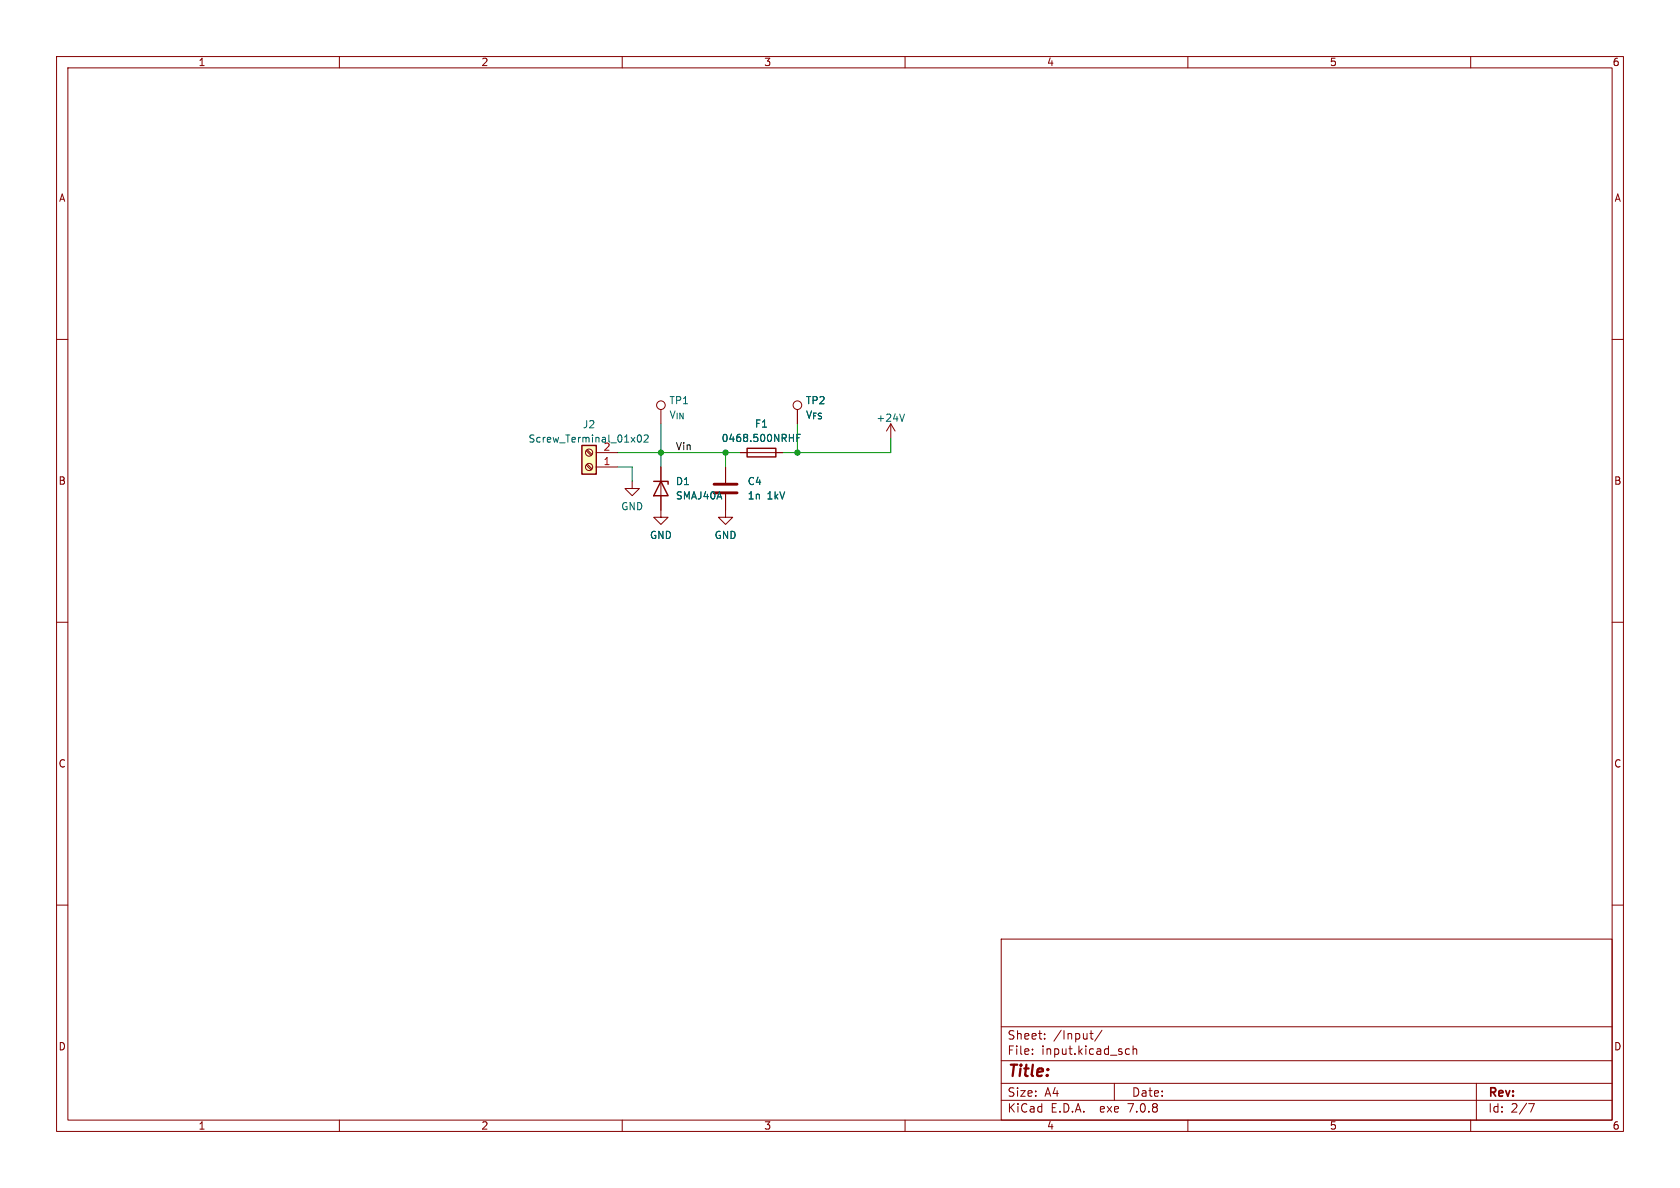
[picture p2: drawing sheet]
<svg xmlns="http://www.w3.org/2000/svg" width="297mm" height="210mm" viewBox="0 0 297 210" stroke-linecap="round" stroke-linejoin="round" font-family="sans-serif">
<g fill="none" stroke="#840000" stroke-width=".18">
<path d="M10 10h277v190h-277zM12 12h273v186h-273zM60 10v2M110 10v2M160 10v2M210 10v2M260 10v2M10 60h2M285 60h2M103.6 79.7l.9 .8M103.8 79.5l.9 .8M116.8 72.4v2.5"/>
<path d="M141 72.4v2.5M157.5 74.9l-.8 1.3M157.5 74.9v2.6M157.5 74.9l.7 1.3M103.6 82.2l.9 .9M103.8 82l.9 .9M105.4 82.6h3.8M105.4 80h3.8M111.8 85.1v1.3h1.2l-1.2 1.2-1.3-1.2h1.3M116.8 82.6v8.8h1.3l-1.3 1.3-1.2-1.3h1.2M128.3 87.4v4h1.2l-1.2 1.3-1.3-1.3h1.3M128.3 82.6v2.7"/>
<path d="M130.8 80h7.6M10 110h2M285 110h2M10 160h2M285 160h2M177 166h108v32h-108zM60 198v2M110 198v2M160 198v2M177 194.5h108M177 191.5h108M177 187.5h108"/>
<path d="M177 181.5h108M182.5 186.3v.1M182.5 185.5v.1M184.7 183.6v.1M184.7 182.8v.1M192.7 182.7h.5M192.9 182.2v1.3l.3 .2M194.8 182.1l-1.3 2M197 191.5v3M199 186.3l.2 .1 .5-.1M199.7 185.5l-.5-.1-.2 .1M200.3 185.5l.2-.1 .4 .1 .1 .9"/>
<path d="M200.3 184.9v1.5M210 198v2M260 198v2M261 191.5v6.5M270.2 195.1h1l-.6 1.5"/>
<circle cx="116.8" cy="71.6" r=".76"/>
<circle cx="141" cy="71.6" r=".76"/>
<circle cx="104.1" cy="80" r=".63"/>
<circle cx="104.1" cy="82.5" r=".63"/>
</g>
<path d="M102.9 78.7h2.5v5.1h-2.5zM132.1 79.2h5.1v1.6h-5.1zM115.6 85.1h2.5v.5M116.8 85.1l1.3 2.5h-2.5z" fill="none" stroke="#840000" stroke-width=".25"/>
<path d="M112.8 76.9h.2a.68 .68 0 0 1 .4 .6 .68 .68 0 0 1-.4 .7 .84 .84 0 0 1-.2-1.3zM113.9 77l.5-.1 .2 .3-.8 1h.8M140.9 77.4h.4M141.5 76.8h-.6v1.2M159.9 73.2l-.4 1.3" fill="none" stroke="#006464" stroke-width=".18"/>
<path d="M102.9 78.7h2.5v5.1h-2.5z" fill="#ffffc2" stroke="#ffffc2" stroke-width=".18"/>
<path d="M126.2 87.1h4.1M126.2 85.6h4.1" fill="none" stroke="#840000" stroke-width=".51"/>
<path d="M116.8 74.9v7.7M141 74.9v5.1M157.5 77.5v2.5h-19.1M109.2 80h21.6M109.2 82.6h2.6v2.5M128.3 80v2.6" fill="none" stroke="#009600" stroke-width=".18"/>
<g fill="#009600" stroke="#009600" stroke-width=".18">
<circle cx="128.3" cy="80" r=".46"/>
<circle cx="116.8" cy="80" r=".46"/>
<circle cx="141" cy="80" r=".46"/>
</g>
<text font-size="2.8" fill="#840000" x="178" y="190.9">Title:</text>
<g font-size="2.1" fill="#840000">
<text x="178" y="184">Sheet:</text>
<text x="186.2" y="184">/Input/</text>
<text x="178" y="186.7">File:</text>
<text x="184.1" y="186.7">input.kicad_sch</text>
<text x="178" y="196.9">KiCad</text>
<text x="178" y="194.1">Size:</text>
<text x="184.7" y="194.1">A4</text>
<text x="185.7" y="196.9">E.D.A.</text>
<text x="194.6" y="196.9">exe</text>
<text x="199.7" y="196.9">7.0.8</text>
<text x="200" y="194.1">Date:</text>
<text x="263" y="194.3">Rev:</text>
<text x="263" y="196.9">Id:</text>
<text x="267.1" y="196.9">2/7</text>
</g>
<g font-size="1.8" fill="#840000">
<text x="35" y="11.9">1</text>
<text x="85" y="11.9">2</text>
<text x="135" y="11.9">3</text>
<text x="185" y="11.9">4</text>
<text x="235" y="11.9">5</text>
<text x="285" y="11.9">6</text>
<text x="10.3" y="35.9">A</text>
<text x="285.3" y="35.9">A</text>
<text x="10.3" y="85.9">B</text>
<text x="285.3" y="85.9">B</text>
<text x="10.3" y="135.9">C</text>
<text x="285.3" y="135.9">C</text>
<text x="10.3" y="185.9">D</text>
<text x="285.3" y="185.9">D</text>
<text x="35" y="199.9">1</text>
<text x="85" y="199.9">2</text>
<text x="135" y="199.9">3</text>
<text x="185" y="199.9">4</text>
<text x="235" y="199.9">5</text>
<text x="285" y="199.9">6</text>
</g>
<g font-size="1.8" fill="#006464">
<text x="118.2" y="71.7">TP1</text>
<text x="142.4" y="71.7">TP2</text>
<text x="102.9" y="75.9">J2</text>
<text x="118.2" y="74.2">V_{IN}</text>
<text x="133.4" y="75.8">F1</text>
<text x="142.4" y="74.2">V_{FS}</text>
<text x="154.8" y="74.8">+24V</text>
<text x="93.3" y="78.4">Screw_Terminal_01x02</text>
<text x="106.6" y="79.8">2</text>
<text x="127.5" y="78.3">0468.500NRHF</text>
<text x="119.4" y="86">D1</text>
<text x="119.4" y="88.5">SMAJ40A</text>
<text x="132.1" y="86">C4</text>
<text x="132.1" y="88.5">1n</text>
<text x="135.6" y="88.5">1kV</text>
<text x="109.7" y="90.4">GND</text>
<text x="114.8" y="95.5">GND</text>
<text x="126.2" y="95.5">GND</text>
</g>
<text font-size="1.8" fill="#a90000" x="106.6" y="82.3">1</text>
<text font-size="1.8" fill="#0f0f0f" x="119.4" y="79.7">Vin</text>
</svg>
